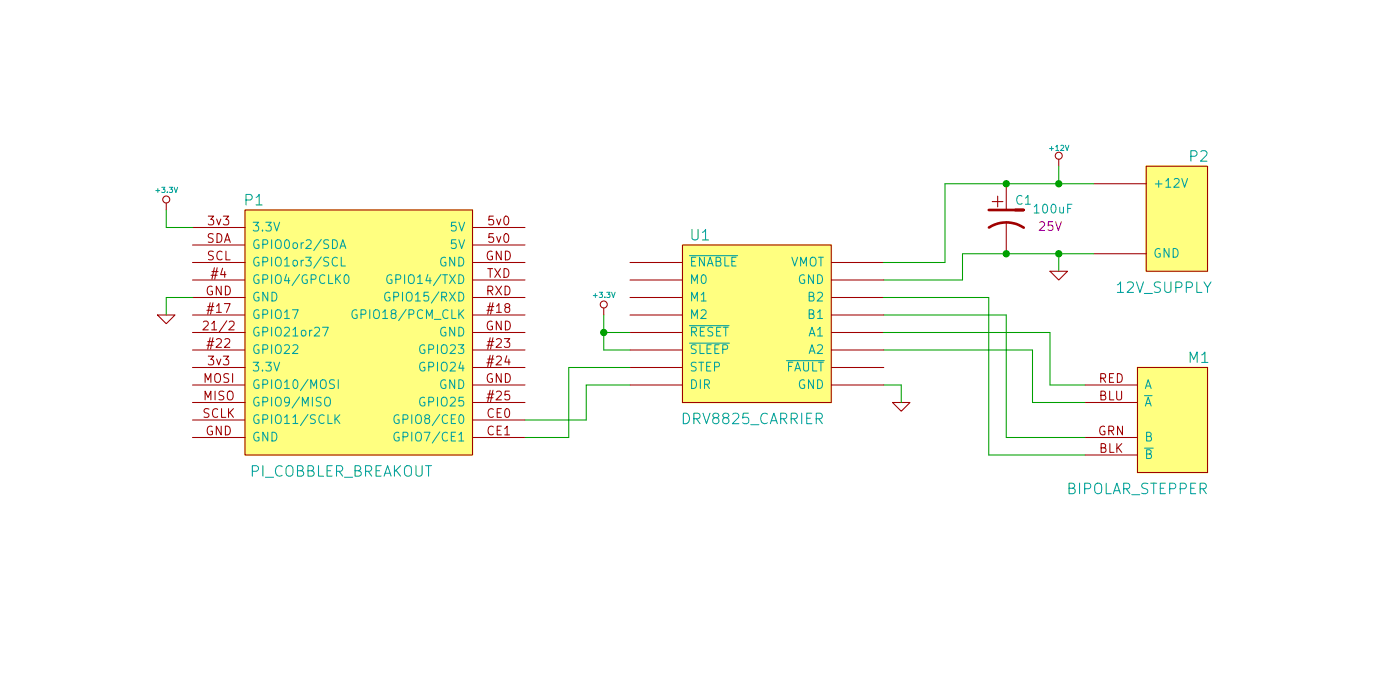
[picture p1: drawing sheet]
EESchema Schematic File Version 2
LIBS:power
LIBS:device
LIBS:transistors
LIBS:conn
LIBS:linear
LIBS:regul
LIBS:74xx
LIBS:cmos4000
LIBS:adc-dac
LIBS:memory
LIBS:xilinx
LIBS:special
LIBS:microcontrollers
LIBS:dsp
LIBS:microchip
LIBS:analog_switches
LIBS:motorola
LIBS:texas
LIBS:intel
LIBS:audio
LIBS:interface
LIBS:digital-audio
LIBS:philips
LIBS:display
LIBS:cypress
LIBS:siliconi
LIBS:opto
LIBS:atmel
LIBS:contrib
LIBS:valves
LIBS:parts
EELAYER 27 0
EELAYER END
$Descr User 8000 4000
encoding utf-8
Sheet 1 1
Title ""
Date "20 sep 2014"
Rev ""
Comp ""
Comment1 ""
Comment2 ""
Comment3 ""
Comment4 ""
$EndDescr
$Comp
L PI_COBBLER_BREAKOUT P1
U 1 1
P 2050 1900
F 0 "P1" H 1450 2650 60  0000 C CNN
F 1 "PI_COBBLER_BREAKOUT" H 1950 1100 60  0000 C CNN
F 2 "" H 1950 2150 60  0000 C CNN
F 3 "" H 1950 2150 60  0000 C CNN
	1    2050 1900
	1    0    0    -1  
$EndComp
$Comp
L 12V_SUPPLY P2
U 1 1
P 6550 1250
F 0 "P2" H 6250 1600 60  0000 C CNN
F 1 "12V_SUPPLY" H 6450 850 60  0000 C CNN
F 2 "" H 6800 1250 60  0000 C CNN
F 3 "" H 6800 1250 60  0000 C CNN
	1    6550 1250
	-1   0    0    -1  
$EndComp
$Comp
L BIPOLAR_STEPPER M1
U 1 1
P 6500 2200
F 0 "M1" H 6150 2350 60  0000 C CNN
F 1 "BIPOLAR_STEPPER" H 6500 1600 60  0000 C CNN
F 2 "" H 6500 2200 60  0000 C CNN
F 3 "" H 6500 2200 60  0000 C CNN
	1    6500 2200
	-1   0    0    -1  
$EndComp
$Comp
L +3.3V #PWR?
U 1 1
P 950 1200
F 0 "#PWR?" H 950 1160 30  0001 C CNN
F 1 "+3.3V" H 950 1310 30  0000 C CNN
F 2 "" H 950 1200 60  0000 C CNN
F 3 "" H 950 1200 60  0000 C CNN
	1    950  1200
	1    0    0    -1  
$EndComp
$Comp
L +12V #PWR?
U 1 1
P 6050 950
F 0 "#PWR?" H 6050 900 20  0001 C CNN
F 1 "+12V" H 6050 1050 30  0000 C CNN
F 2 "" H 6050 950 60  0000 C CNN
F 3 "" H 6050 950 60  0000 C CNN
	1    6050 950 
	1    0    0    -1  
$EndComp
Wire Wire Line
	950  1200 950  1300
Wire Wire Line
	950  1300 1100 1300
Wire Wire Line
	5400 1050 6250 1050
$Comp
L GND #PWR?
U 1 1
P 950 1800
F 0 "#PWR?" H 950 1800 30  0001 C CNN
F 1 "GND" H 950 1730 30  0001 C CNN
F 2 "" H 950 1800 60  0000 C CNN
F 3 "" H 950 1800 60  0000 C CNN
	1    950  1800
	1    0    0    -1  
$EndComp
Wire Wire Line
	950  1800 950  1700
Wire Wire Line
	950  1700 1100 1700
$Comp
L DRV8825_CARRIER U1
U 1 1
P 4300 1850
F 0 "U1" H 4000 2350 60  0000 C CNN
F 1 "DRV8825_CARRIER" H 4300 1300 60  0000 C CNN
F 2 "" H 4450 2400 60  0000 C CNN
F 3 "" H 4450 2400 60  0000 C CNN
	1    4300 1850
	1    0    0    -1  
$EndComp
$Comp
L CP1 C1
U 1 1
P 5750 1250
F 0 "C1" H 5800 1350 50  0000 L CNN
F 1 "100uF" H 5900 1300 50  0000 L CNN
F 2 "~" H 5750 1250 60  0000 C CNN
F 3 "~" H 5750 1250 60  0000 C CNN
F 4 "25V" H 6000 1200 50  0000 C CNN "Voltage"
	1    5750 1250
	1    0    0    -1  
$EndComp
Connection ~ 5750 1050
Connection ~ 5750 1450
Wire Wire Line
	5500 1450 6250 1450
Wire Wire Line
	6050 1450 6050 1550
$Comp
L GND #PWR?
U 1 1
P 6050 1550
F 0 "#PWR?" H 6050 1550 30  0001 C CNN
F 1 "GND" H 6050 1480 30  0001 C CNN
F 2 "" H 6050 1550 60  0000 C CNN
F 3 "" H 6050 1550 60  0000 C CNN
	1    6050 1550
	1    0    0    -1  
$EndComp
Wire Wire Line
	5050 1500 5400 1500
Wire Wire Line
	5400 1500 5400 1050
Wire Wire Line
	5500 1450 5500 1600
Wire Wire Line
	5500 1600 5050 1600
Wire Wire Line
	6050 950  6050 1050
Connection ~ 6050 1050
Connection ~ 6050 1450
$Comp
L +3.3V #PWR?
U 1 1
P 3450 1800
F 0 "#PWR?" H 3450 1760 30  0001 C CNN
F 1 "+3.3V" H 3450 1910 30  0000 C CNN
F 2 "" H 3450 1800 60  0000 C CNN
F 3 "" H 3450 1800 60  0000 C CNN
	1    3450 1800
	1    0    0    -1  
$EndComp
Wire Wire Line
	3450 1800 3450 2000
Wire Wire Line
	3450 1900 3600 1900
Wire Wire Line
	3450 2000 3600 2000
Connection ~ 3450 1900
Wire Wire Line
	3000 2400 3350 2400
Wire Wire Line
	3350 2400 3350 2200
Wire Wire Line
	3350 2200 3600 2200
Wire Wire Line
	3000 2500 3250 2500
Wire Wire Line
	3250 2500 3250 2100
Wire Wire Line
	3250 2100 3600 2100
Wire Wire Line
	5050 1700 5650 1700
Wire Wire Line
	5650 1700 5650 2600
Wire Wire Line
	5650 2600 6200 2600
Wire Wire Line
	5050 1800 5750 1800
Wire Wire Line
	5750 1800 5750 2500
Wire Wire Line
	5750 2500 6200 2500
Wire Wire Line
	5050 1900 6000 1900
Wire Wire Line
	6000 1900 6000 2200
Wire Wire Line
	6000 2200 6200 2200
Wire Wire Line
	5050 2000 5900 2000
Wire Wire Line
	5900 2000 5900 2300
Wire Wire Line
	5900 2300 6200 2300
$Comp
L GND #PWR?
U 1 1
P 5150 2300
F 0 "#PWR?" H 5150 2300 30  0001 C CNN
F 1 "GND" H 5150 2230 30  0001 C CNN
F 2 "" H 5150 2300 60  0000 C CNN
F 3 "" H 5150 2300 60  0000 C CNN
	1    5150 2300
	1    0    0    -1  
$EndComp
Wire Wire Line
	5150 2200 5150 2300
Wire Wire Line
	5050 2200 5150 2200
$EndSCHEMATC
